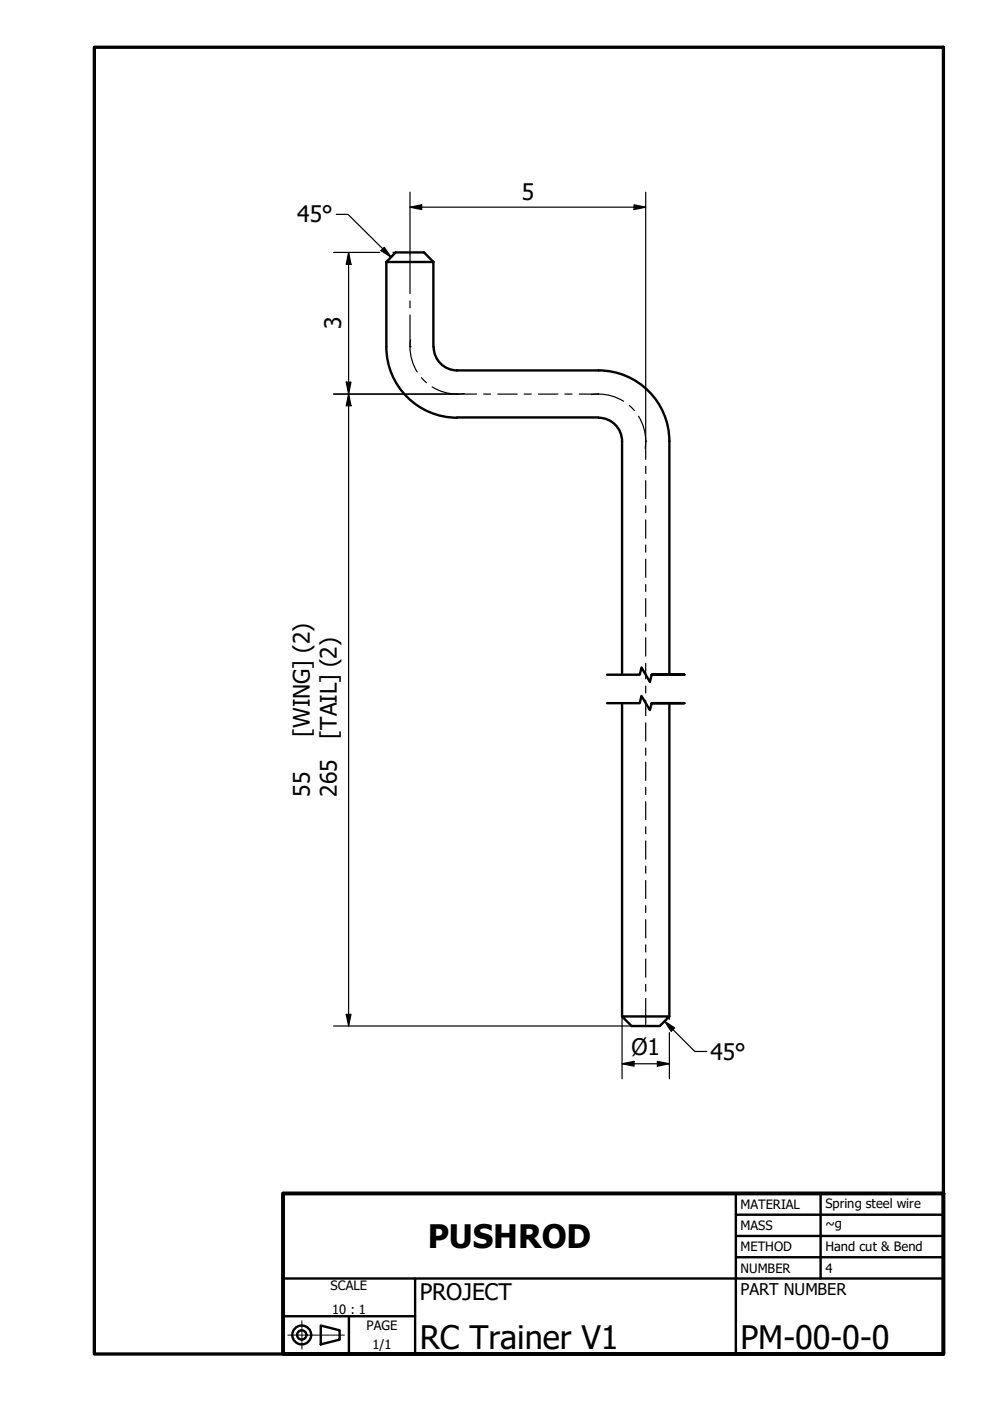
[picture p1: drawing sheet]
<svg xmlns="http://www.w3.org/2000/svg" width="210mm" height="297mm" viewBox="0 0 210 297" stroke-linecap="round" stroke-linejoin="round" font-family="sans-serif">
<!-- layer: Break Line (ISO) -->
<path d="M128.7 149.1h6.9l.4-1.5 1.8 2.9 .4-1.4h6.9h-6.9M128.7 143.1h6.9l.4-1.6 1.8 3.1 .4-1.5h6.9h-6.9" fill="none" stroke="#000" stroke-width=".51"/>
<!-- layer: Visible (ISO) -->
<g fill="none" stroke="#000" stroke-width=".51">
<path d="M81.9 55.5h10M81.9 55.5l2-2h6l2 2M81.9 55.5v18M91.9 55.5v18M81.9 73.5a15 15 0 0 0 15 15.1M91.9 73.6a5 5 0 0 0 5 4.9M96.9 78.5h30a15 15 0 0 1 15 15.1M96.9 88.5h30M126.9 88.6a5 5 0 0 1 5 5M131.9 93.5v49.6M141.9 93.5v49.6M131.9 149.1v66.4"/>
<path d="M141.9 149.1v66.4M131.9 215.5h10l-2 2h-6z"/>
</g>
<!-- layer: Title (ISO) -->
<g fill="none" stroke="#000" stroke-width=".51">
<path d="M156 257.5h44M156 253v34.1M174 253v18.1M60 279.1h28M60 271.1h140M74 279.1v8M88 271.1v16M156 266.6h44M156 262.1h44M68 281l4 1.1v1.9l-4 1z"/>
<circle cx="64" cy="283" r="2"/>
<circle cx="64" cy="283" r=".98"/>
</g>
<g fill="none" stroke="#000" stroke-width=".21">
<path d="M61 283.1h.5M61.5 283.1h.3M61.9 283.1h.9M62.9 283.1h.2M63.2 283.1h.9M64 280v.5M64 280.5v.2M64 280.8v.8M64 281.7v.2M64 282.1v.7M64 282.9v.2M64 283.3v.7"/>
<path d="M64 284.1v.2M64 284.5v.7M64 285.4v.1M64 285.6v.5M64.2 283.1h.3M64.6 283.1h.9M65.5 283.1h.3M65.9 283.1h.9M66.9 283.1h.2M67.2 283.1h.9M68.2 283.1h.3M68.6 283.1h.9"/>
<path d="M69.5 283.1h.3M69.9 283.1h.9M70.9 283.1h.2M71.2 283.1h.9M72.2 283.1h.3M72.6 283.1h.4"/>
</g>
<path d="M60 253h140v34.1h-140z" fill="none" stroke="#000" stroke-width=".83"/>
<!-- layer: Border (ISO) -->
<path d="M20 10h180v277.1h-180z" fill="none" stroke="#000" stroke-width=".7"/>
<!-- layer: Centerline (ISO) -->
<g fill="none" stroke="#000" stroke-width=".25">
<path d="M86.9 53.9v8.4M86.9 73.5h.1M86.9 63.8v1.5M86.9 66.8v6.7M87 72.1a10 10 0 0 0 1.5 6.8M89.4 80.1l1 1M91.6 82a10 10 0 0 0 6.8 1.4M96.9 83.6h.1M96.9 83.6h4.1M102.6 83.6h1.4M105.5 83.6h4.2M111.1 83.6h1.5"/>
<path d="M114.2 83.6h4.1M119.8 83.6h1.5M122.8 83.6h4.1M125.4 83.7a10 10 0 0 1 6.8 1.4M133.4 86l1.1 1M135.4 88.2a10 10 0 0 1 1.4 6.8M136.9 93.5h.1M136.9 93.5v3.9M136.9 98.9v1.5M136.9 101.9v3.8M136.9 107.2v1.5M136.9 110.2v3.9"/>
<path d="M136.9 115.6v1.5M136.9 118.5v3.9M136.9 123.9v1.5M136.9 126.9v3.8M136.9 132.3v1.5M136.9 135.2v3.9M136.9 140.6v3.3M136.9 145.5v1.4M136.9 148.4v3.4M136.9 153.3v3.8M136.9 158.6v1.5M136.9 161.6v3.9"/>
<path d="M136.9 166.9v1.6M136.9 170v3.8M136.9 175.3v1.5M136.9 178.3v3.9M136.9 183.6v1.6M136.9 186.7v3.8M136.9 192v1.5M136.9 195v3.9M136.9 200.3v1.6M136.9 203.3v3.9M136.9 208.7v1.5M136.9 211.7v5.5"/>
</g>
<!-- layer: Dimension (ISO) -->
<g fill="none" stroke="#000" stroke-width=".25">
<path d="M70.7 53.5h9.8M73.9 53.5l.5 2.6h-1zM73.9 53.5v164M83.3 53.5h.6M86.9 43.9l2.5-.5v1zM86.9 43.9h50M86.9 40.8v13.1M134.4 43.4l2.5 .5-2.5 .5zM136.9 40.8v52.7M70.7 83.6h26.2M73.4 81h1l-.5 2.6zM73.9 83.6l.5 2.4h-1z"/>
<path d="M70.7 217.5h63.2M73.4 215.1h1l-.5 2.4zM131.9 215.5v13.2M141.9 215.5v.6M141.9 218.9v9.8M131.9 225.5l2.5-.5v1zM131.9 225.5h10M139.4 225l2.5 .5-2.5 .5z"/>
</g>
<g fill="#000">
<path d="M73.9 53.5l.5 2.6h-1z" fill-rule="evenodd"/>
<path d="M86.9 43.9l2.5-.5v1z" fill-rule="evenodd"/>
<path d="M134.4 43.4l2.5 .5-2.5 .5z" fill-rule="evenodd"/>
<path d="M73.4 81h1l-.5 2.6z" fill-rule="evenodd"/>
<path d="M73.9 83.6l.5 2.4h-1z" fill-rule="evenodd"/>
<path d="M73.4 215.1h1l-.5 2.4z" fill-rule="evenodd"/>
<path d="M131.9 225.5l2.5-.5v1z" fill-rule="evenodd"/>
<path d="M139.4 225l2.5 .5-2.5 .5z" fill-rule="evenodd"/>
</g>
<!-- layer: Symbol (ISO) -->
<path d="M71.3 45.5h2.5l9.1 9M80.8 53.1l.7-.7 1.4 2.1zM140.9 216.5l2.1 1.4-.7 .8zM140.9 216.5l6.4 6.4h2.6" fill="none" stroke="#000" stroke-width=".25"/>
<g fill="#000">
<path d="M80.8 53.1l.7-.7 1.4 2.1z" fill-rule="evenodd"/>
<path d="M140.9 216.5l2.1 1.4-.7 .8z" fill-rule="evenodd"/>
</g>
<g font-size="6.9">
<text x="90.7" y="264.5">PUSHROD</text>
<text x="89" y="285.9">RC Trainer V1</text>
<text x="157" y="285.9">PM-00-0-0</text>
</g>
<g font-size="4.8">
<text x="63" y="47.2">45°</text>
<text x="110.6" y="42.3">5</text>
<text x="72.3" y="69.8" transform="rotate(-90 72.3 69.8)">3</text>
<text x="65.7" y="156.2" transform="rotate(-90 65.7 156.2)">[WING] (2)</text>
<text x="71.4" y="156.6" transform="rotate(-90 71.4 156.6)">[TAIL] (2)</text>
<text x="65.7" y="169" transform="rotate(-90 65.7 169)">55</text>
<text x="71.4" y="169" transform="rotate(-90 71.4 169)">265</text>
<text x="133.9" y="223.8">Ø1</text>
<text x="150.6" y="224.7">45°</text>
<text x="89" y="275.6">PROJECT</text>
</g>
<text font-size="3.4" x="157" y="274.6">PART NUMBER</text>
<g font-size="2.7">
<text x="157" y="256.3">MATERIAL</text>
<text x="175" y="256.1">Spring steel wire</text>
<text x="157" y="260.8">MASS</text>
<text x="175" y="260.3">~g</text>
<text x="157" y="265.3">METHOD</text>
<text x="157" y="269.8">NUMBER</text>
<text x="175" y="265.3">Hand cut &amp; Bend</text>
<text x="175" y="269.8">4</text>
<text x="70.1" y="273.5">SCALE</text>
<text x="70.4" y="278.5">10 : 1</text>
<text x="77.7" y="282.1">PAGE</text>
<text x="79" y="286.1">1/1</text>
</g>
</svg>
